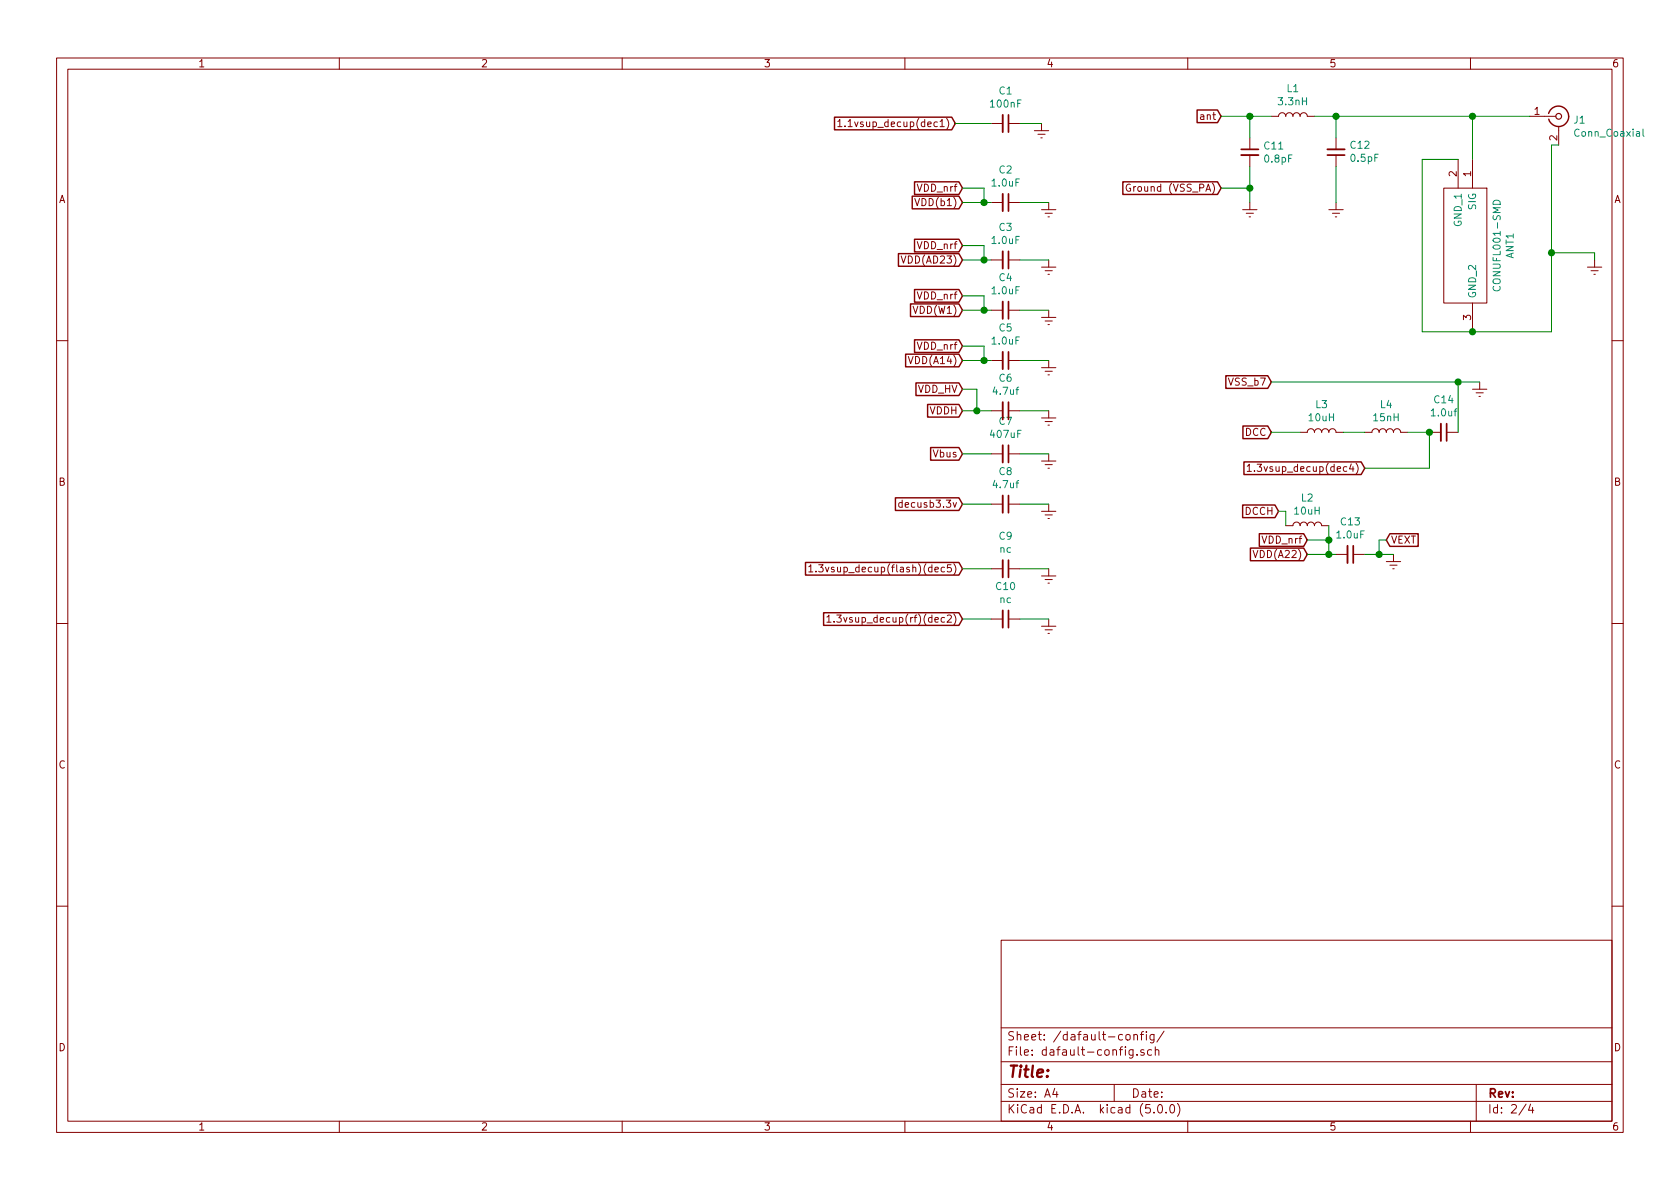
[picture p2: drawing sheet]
EESchema Schematic File Version 4
LIBS:hat-cache
EELAYER 26 0
EELAYER END
$Descr A4 11693 8268
encoding utf-8
Sheet 2 4
Title ""
Date ""
Rev ""
Comp ""
Comment1 ""
Comment2 ""
Comment3 ""
Comment4 ""
$EndDescr
Text GLabel 6700 1800 0    50   Input ~ 0
VDD(AD23)
Text GLabel 6700 2700 0    50   Input ~ 0
VDD_HV
Text GLabel 8900 3550 0    50   Input ~ 0
DCCH
$Comp
L Device:C_Small C?
U 1 1
P 7000 850
AR Path="/5CC155B9" Ref="C?"  Part="1" 
AR Path="/5C9FDFE4/5CC155B9" Ref="C1"  Part="1" 
F 0 "C1" V 6771 850 50  0000 C CNN
F 1 "100nF" V 6862 850 50  0000 C CNN
F 2 "Capacitor_SMD:C_0805_2012Metric_Pad1.15x1.40mm_HandSolder" H 7000 850 50  0001 C CNN
F 3 "~" H 7000 850 50  0001 C CNN
	1    7000 850 
	0    1    1    0   
$EndComp
$Comp
L Device:C_Small C?
U 1 1
P 7000 1400
AR Path="/5CC155E6" Ref="C?"  Part="1" 
AR Path="/5C9FDFE4/5CC155E6" Ref="C2"  Part="1" 
F 0 "C2" V 6771 1400 50  0000 C CNN
F 1 "1.0uF" V 6862 1400 50  0000 C CNN
F 2 "Capacitor_SMD:C_0805_2012Metric_Pad1.15x1.40mm_HandSolder" H 7000 1400 50  0001 C CNN
F 3 "~" H 7000 1400 50  0001 C CNN
	1    7000 1400
	0    1    1    0   
$EndComp
$Comp
L Device:C_Small C?
U 1 1
P 7000 3150
AR Path="/5CC15601" Ref="C?"  Part="1" 
AR Path="/5C9FDFE4/5CC15601" Ref="C7"  Part="1" 
F 0 "C7" V 6771 3150 50  0000 C CNN
F 1 "407uF" V 6862 3150 50  0000 C CNN
F 2 "Capacitor_SMD:C_0805_2012Metric_Pad1.15x1.40mm_HandSolder" H 7000 3150 50  0001 C CNN
F 3 "~" H 7000 3150 50  0001 C CNN
	1    7000 3150
	0    1    1    0   
$EndComp
$Comp
L Device:C_Small C?
U 1 1
P 9300 1050
AR Path="/5CC1560F" Ref="C?"  Part="1" 
AR Path="/5C9FDFE4/5CC1560F" Ref="C12"  Part="1" 
F 0 "C12" H 9208 1004 50  0000 R CNN
F 1 "0.5pF" H 9208 1095 50  0000 R CNN
F 2 "Capacitor_SMD:C_0805_2012Metric_Pad1.15x1.40mm_HandSolder" H 9300 1050 50  0001 C CNN
F 3 "~" H 9300 1050 50  0001 C CNN
	1    9300 1050
	-1   0    0    1   
$EndComp
$Comp
L Device:C_Small C?
U 1 1
P 8700 1050
AR Path="/5CC1562A" Ref="C?"  Part="1" 
AR Path="/5C9FDFE4/5CC1562A" Ref="C11"  Part="1" 
F 0 "C11" H 8792 1096 50  0000 L CNN
F 1 "0.8pF" H 8792 1005 50  0000 L CNN
F 2 "Capacitor_SMD:C_0805_2012Metric_Pad1.15x1.40mm_HandSolder" H 8700 1050 50  0001 C CNN
F 3 "~" H 8700 1050 50  0001 C CNN
	1    8700 1050
	1    0    0    -1  
$EndComp
$Comp
L Device:C_Small C?
U 1 1
P 10050 3000
AR Path="/5CC15663" Ref="C?"  Part="1" 
AR Path="/5C9FDFE4/5CC15663" Ref="C14"  Part="1" 
F 0 "C14" V 9821 3000 50  0000 C CNN
F 1 "1.0uf" V 9912 3000 50  0000 C CNN
F 2 "Capacitor_SMD:C_0805_2012Metric_Pad1.15x1.40mm_HandSolder" H 10050 3000 50  0001 C CNN
F 3 "~" H 10050 3000 50  0001 C CNN
	1    10050 3000
	0    1    1    0   
$EndComp
$Comp
L Device:C_Small C?
U 1 1
P 7000 2850
AR Path="/5CC15676" Ref="C?"  Part="1" 
AR Path="/5C9FDFE4/5CC15676" Ref="C6"  Part="1" 
F 0 "C6" V 6771 2850 50  0000 C CNN
F 1 "4.7uf" V 6862 2850 50  0000 C CNN
F 2 "Capacitor_SMD:C_0805_2012Metric_Pad1.15x1.40mm_HandSolder" H 7000 2850 50  0001 C CNN
F 3 "~" H 7000 2850 50  0001 C CNN
	1    7000 2850
	0    1    1    0   
$EndComp
$Comp
L Device:C_Small C?
U 1 1
P 7000 4300
AR Path="/5CC1568C" Ref="C?"  Part="1" 
AR Path="/5C9FDFE4/5CC1568C" Ref="C10"  Part="1" 
F 0 "C10" V 6771 4300 50  0000 C CNN
F 1 "nc" V 6862 4300 50  0000 C CNN
F 2 "Capacitor_SMD:C_0805_2012Metric_Pad1.15x1.40mm_HandSolder" H 7000 4300 50  0001 C CNN
F 3 "~" H 7000 4300 50  0001 C CNN
	1    7000 4300
	0    1    1    0   
$EndComp
$Comp
L Device:C_Small C?
U 1 1
P 7000 3950
AR Path="/5CC156A1" Ref="C?"  Part="1" 
AR Path="/5C9FDFE4/5CC156A1" Ref="C9"  Part="1" 
F 0 "C9" V 6771 3950 50  0000 C CNN
F 1 "nc" V 6862 3950 50  0000 C CNN
F 2 "Capacitor_SMD:C_0805_2012Metric_Pad1.15x1.40mm_HandSolder" H 7000 3950 50  0001 C CNN
F 3 "~" H 7000 3950 50  0001 C CNN
	1    7000 3950
	0    1    1    0   
$EndComp
$Comp
L Device:C_Small C?
U 1 1
P 7000 3500
AR Path="/5CC156D1" Ref="C?"  Part="1" 
AR Path="/5C9FDFE4/5CC156D1" Ref="C8"  Part="1" 
F 0 "C8" V 6771 3500 50  0000 C CNN
F 1 "4.7uf" V 6862 3500 50  0000 C CNN
F 2 "Capacitor_SMD:C_0805_2012Metric_Pad1.15x1.40mm_HandSolder" H 7000 3500 50  0001 C CNN
F 3 "~" H 7000 3500 50  0001 C CNN
	1    7000 3500
	0    1    1    0   
$EndComp
$Comp
L power:Earth #PWR0101
U 1 1
P 7250 850
F 0 "#PWR0101" H 7250 600 50  0001 C CNN
F 1 "Earth" H 7250 700 50  0001 C CNN
F 2 "" H 7250 850 50  0001 C CNN
F 3 "~" H 7250 850 50  0001 C CNN
	1    7250 850 
	1    0    0    -1  
$EndComp
$Comp
L power:Earth #PWR0102
U 1 1
P 7300 1400
F 0 "#PWR0102" H 7300 1150 50  0001 C CNN
F 1 "Earth" H 7300 1250 50  0001 C CNN
F 2 "" H 7300 1400 50  0001 C CNN
F 3 "~" H 7300 1400 50  0001 C CNN
	1    7300 1400
	1    0    0    -1  
$EndComp
$Comp
L power:Earth #PWR0104
U 1 1
P 7300 2850
F 0 "#PWR0104" H 7300 2600 50  0001 C CNN
F 1 "Earth" H 7300 2700 50  0001 C CNN
F 2 "" H 7300 2850 50  0001 C CNN
F 3 "~" H 7300 2850 50  0001 C CNN
	1    7300 2850
	1    0    0    -1  
$EndComp
$Comp
L power:Earth #PWR0106
U 1 1
P 7300 4300
F 0 "#PWR0106" H 7300 4050 50  0001 C CNN
F 1 "Earth" H 7300 4150 50  0001 C CNN
F 2 "" H 7300 4300 50  0001 C CNN
F 3 "~" H 7300 4300 50  0001 C CNN
	1    7300 4300
	1    0    0    -1  
$EndComp
$Comp
L power:Earth #PWR0107
U 1 1
P 9300 1400
F 0 "#PWR0107" H 9300 1150 50  0001 C CNN
F 1 "Earth" H 9300 1250 50  0001 C CNN
F 2 "" H 9300 1400 50  0001 C CNN
F 3 "~" H 9300 1400 50  0001 C CNN
	1    9300 1400
	1    0    0    -1  
$EndComp
$Comp
L power:Earth #PWR0108
U 1 1
P 10300 2650
F 0 "#PWR0108" H 10300 2400 50  0001 C CNN
F 1 "Earth" H 10300 2500 50  0001 C CNN
F 2 "" H 10300 2650 50  0001 C CNN
F 3 "~" H 10300 2650 50  0001 C CNN
	1    10300 2650
	1    0    0    -1  
$EndComp
$Comp
L power:Earth #PWR0109
U 1 1
P 7300 3500
F 0 "#PWR0109" H 7300 3250 50  0001 C CNN
F 1 "Earth" H 7300 3350 50  0001 C CNN
F 2 "" H 7300 3500 50  0001 C CNN
F 3 "~" H 7300 3500 50  0001 C CNN
	1    7300 3500
	1    0    0    -1  
$EndComp
$Comp
L power:Earth #PWR0110
U 1 1
P 9700 3850
F 0 "#PWR0110" H 9700 3600 50  0001 C CNN
F 1 "Earth" H 9700 3700 50  0001 C CNN
F 2 "" H 9700 3850 50  0001 C CNN
F 3 "~" H 9700 3850 50  0001 C CNN
	1    9700 3850
	1    0    0    -1  
$EndComp
$Comp
L power:Earth #PWR0111
U 1 1
P 7300 2150
F 0 "#PWR0111" H 7300 1900 50  0001 C CNN
F 1 "Earth" H 7300 2000 50  0001 C CNN
F 2 "" H 7300 2150 50  0001 C CNN
F 3 "~" H 7300 2150 50  0001 C CNN
	1    7300 2150
	1    0    0    -1  
$EndComp
$Comp
L power:Earth #PWR0112
U 1 1
P 7300 1800
F 0 "#PWR0112" H 7300 1550 50  0001 C CNN
F 1 "Earth" H 7300 1650 50  0001 C CNN
F 2 "" H 7300 1800 50  0001 C CNN
F 3 "~" H 7300 1800 50  0001 C CNN
	1    7300 1800
	1    0    0    -1  
$EndComp
$Comp
L power:Earth #PWR0113
U 1 1
P 7300 3150
F 0 "#PWR0113" H 7300 2900 50  0001 C CNN
F 1 "Earth" H 7300 3000 50  0001 C CNN
F 2 "" H 7300 3150 50  0001 C CNN
F 3 "~" H 7300 3150 50  0001 C CNN
	1    7300 3150
	1    0    0    -1  
$EndComp
$Comp
L power:Earth #PWR0114
U 1 1
P 8700 1400
F 0 "#PWR0114" H 8700 1150 50  0001 C CNN
F 1 "Earth" H 8700 1250 50  0001 C CNN
F 2 "" H 8700 1400 50  0001 C CNN
F 3 "~" H 8700 1400 50  0001 C CNN
	1    8700 1400
	1    0    0    -1  
$EndComp
$Comp
L power:Earth #PWR0115
U 1 1
P 7300 3950
F 0 "#PWR0115" H 7300 3700 50  0001 C CNN
F 1 "Earth" H 7300 3800 50  0001 C CNN
F 2 "" H 7300 3950 50  0001 C CNN
F 3 "~" H 7300 3950 50  0001 C CNN
	1    7300 3950
	1    0    0    -1  
$EndComp
Text GLabel 6650 850  0    50   Input ~ 0
1.1vsup_decup(dec1)
Text GLabel 6700 1400 0    50   Input ~ 0
VDD(b1)
Text GLabel 9100 3850 0    50   Input ~ 0
VDD(A22)
Text GLabel 6700 2150 0    50   Input ~ 0
VDD(W1)
$Comp
L Device:C_Small C?
U 1 1
P 7000 1800
AR Path="/5CC5F901" Ref="C?"  Part="1" 
AR Path="/5C9FDFE4/5CC5F901" Ref="C3"  Part="1" 
F 0 "C3" V 6771 1800 50  0000 C CNN
F 1 "1.0uF" V 6862 1800 50  0000 C CNN
F 2 "Capacitor_SMD:C_0805_2012Metric_Pad1.15x1.40mm_HandSolder" H 7000 1800 50  0001 C CNN
F 3 "~" H 7000 1800 50  0001 C CNN
	1    7000 1800
	0    1    1    0   
$EndComp
$Comp
L Device:C_Small C?
U 1 1
P 7000 2150
AR Path="/5CC5F925" Ref="C?"  Part="1" 
AR Path="/5C9FDFE4/5CC5F925" Ref="C4"  Part="1" 
F 0 "C4" V 6771 2150 50  0000 C CNN
F 1 "1.0uF" V 6862 2150 50  0000 C CNN
F 2 "Capacitor_SMD:C_0805_2012Metric_Pad1.15x1.40mm_HandSolder" H 7000 2150 50  0001 C CNN
F 3 "~" H 7000 2150 50  0001 C CNN
	1    7000 2150
	0    1    1    0   
$EndComp
$Comp
L Device:C_Small C?
U 1 1
P 9400 3850
AR Path="/5CC5F94E" Ref="C?"  Part="1" 
AR Path="/5C9FDFE4/5CC5F94E" Ref="C13"  Part="1" 
F 0 "C13" V 9171 3850 50  0000 C CNN
F 1 "1.0uF" V 9262 3850 50  0000 C CNN
F 2 "Capacitor_SMD:C_0805_2012Metric_Pad1.15x1.40mm_HandSolder" H 9400 3850 50  0001 C CNN
F 3 "~" H 9400 3850 50  0001 C CNN
	1    9400 3850
	0    1    1    0   
$EndComp
Wire Wire Line
	6700 1400 6850 1400
Wire Wire Line
	7100 1400 7300 1400
Wire Wire Line
	6700 1800 6850 1800
Wire Wire Line
	7100 1800 7300 1800
Wire Wire Line
	7300 2150 7100 2150
Wire Wire Line
	6900 2150 6850 2150
Wire Wire Line
	9100 3850 9250 3850
Wire Wire Line
	9500 3850 9600 3850
Wire Wire Line
	6650 850  6900 850 
Wire Wire Line
	7100 850  7250 850 
Text GLabel 9100 3750 0    50   Input ~ 0
VDD_nrf
Text GLabel 6700 2050 0    50   Input ~ 0
VDD_nrf
Text GLabel 6700 1700 0    50   Input ~ 0
VDD_nrf
Text GLabel 6700 1300 0    50   Input ~ 0
VDD_nrf
Wire Wire Line
	6700 1300 6850 1300
Wire Wire Line
	6850 1300 6850 1400
Connection ~ 6850 1400
Wire Wire Line
	6850 1400 6900 1400
Wire Wire Line
	6700 1700 6850 1700
Wire Wire Line
	6850 1700 6850 1800
Connection ~ 6850 1800
Wire Wire Line
	6850 1800 6900 1800
Wire Wire Line
	6700 2050 6850 2050
Wire Wire Line
	6850 2050 6850 2150
Connection ~ 6850 2150
Wire Wire Line
	6850 2150 6700 2150
Wire Wire Line
	9100 3750 9250 3750
Wire Wire Line
	9250 3750 9250 3850
Connection ~ 9250 3850
Wire Wire Line
	9250 3850 9300 3850
Text GLabel 6700 3950 0    50   Input ~ 0
1.3vsup_decup(flash)(dec5)
Wire Wire Line
	6900 3950 6700 3950
Wire Wire Line
	7100 3950 7300 3950
Text GLabel 8500 1300 0    50   Input ~ 0
Ground (VSS_PA)
Text GLabel 8500 800  0    50   Input ~ 0
ant
Wire Wire Line
	8500 1300 8700 1300
Wire Wire Line
	8700 1300 8700 1150
Wire Wire Line
	8700 1300 8700 1400
Connection ~ 8700 1300
Wire Wire Line
	9300 1150 9300 1400
$Comp
L Device:L L1
U 1 1
P 9000 800
F 0 "L1" V 9190 800 50  0000 C CNN
F 1 "3.3nH" V 9099 800 50  0000 C CNN
F 2 "Inductor_SMD:L_0805_2012Metric_Pad1.15x1.40mm_HandSolder" H 9000 800 50  0001 C CNN
F 3 "~" H 9000 800 50  0001 C CNN
	1    9000 800 
	0    -1   -1   0   
$EndComp
Wire Wire Line
	8500 800  8700 800 
Wire Wire Line
	8700 950  8700 800 
Connection ~ 8700 800 
Wire Wire Line
	8700 800  8850 800 
Wire Wire Line
	9150 800  9300 800 
Wire Wire Line
	9300 800  9300 950 
Connection ~ 9300 800 
Text GLabel 6700 3150 0    50   Input ~ 0
Vbus
Text GLabel 6700 3500 0    50   Input ~ 0
decusb3.3v
Text GLabel 9500 3250 0    50   Input ~ 0
1.3vsup_decup(dec4)
Text GLabel 8850 3000 0    50   Input ~ 0
DCC
Text GLabel 8850 2650 0    50   Input ~ 0
VSS_b7
$Comp
L Device:L L3
U 1 1
P 9200 3000
F 0 "L3" V 9390 3000 50  0000 C CNN
F 1 "10uH" V 9299 3000 50  0000 C CNN
F 2 "Inductor_SMD:L_0805_2012Metric_Pad1.15x1.40mm_HandSolder" H 9200 3000 50  0001 C CNN
F 3 "~" H 9200 3000 50  0001 C CNN
	1    9200 3000
	0    -1   -1   0   
$EndComp
$Comp
L Device:L L4
U 1 1
P 9650 3000
F 0 "L4" V 9840 3000 50  0000 C CNN
F 1 "15nH" V 9749 3000 50  0000 C CNN
F 2 "Inductor_SMD:L_0805_2012Metric_Pad1.15x1.40mm_HandSolder" H 9650 3000 50  0001 C CNN
F 3 "~" H 9650 3000 50  0001 C CNN
	1    9650 3000
	0    -1   -1   0   
$EndComp
Wire Wire Line
	8850 3000 9050 3000
Wire Wire Line
	9350 3000 9500 3000
Wire Wire Line
	9950 3000 9800 3000
Wire Wire Line
	9950 3000 9950 3250
Connection ~ 9950 3000
Wire Wire Line
	10150 3000 10150 2650
Wire Wire Line
	10150 2650 8850 2650
Wire Wire Line
	10300 2650 10150 2650
Connection ~ 10150 2650
Text GLabel 6700 4300 0    50   Input ~ 0
1.3vsup_decup(rf)(dec2)
Wire Wire Line
	9500 3250 9950 3250
Wire Wire Line
	7300 4300 7100 4300
Wire Wire Line
	6900 4300 6700 4300
$Comp
L power:Earth #PWR0116
U 1 1
P 7300 2500
F 0 "#PWR0116" H 7300 2250 50  0001 C CNN
F 1 "Earth" H 7300 2350 50  0001 C CNN
F 2 "" H 7300 2500 50  0001 C CNN
F 3 "~" H 7300 2500 50  0001 C CNN
	1    7300 2500
	1    0    0    -1  
$EndComp
Text GLabel 6700 2500 0    50   Input ~ 0
VDD(A14)
$Comp
L Device:C_Small C?
U 1 1
P 7000 2500
AR Path="/5CC9F77D" Ref="C?"  Part="1" 
AR Path="/5C9FDFE4/5CC9F77D" Ref="C5"  Part="1" 
F 0 "C5" V 6771 2500 50  0000 C CNN
F 1 "1.0uF" V 6862 2500 50  0000 C CNN
F 2 "Capacitor_SMD:C_0805_2012Metric_Pad1.15x1.40mm_HandSolder" H 7000 2500 50  0001 C CNN
F 3 "~" H 7000 2500 50  0001 C CNN
	1    7000 2500
	0    1    1    0   
$EndComp
Wire Wire Line
	6700 2500 6850 2500
Text GLabel 6700 2400 0    50   Input ~ 0
VDD_nrf
Wire Wire Line
	6700 2400 6850 2400
Wire Wire Line
	6850 2400 6850 2500
Connection ~ 6850 2500
Wire Wire Line
	6850 2500 6900 2500
Text GLabel 9650 3750 2    50   Input ~ 0
VEXT
Wire Wire Line
	7100 2500 7300 2500
Wire Wire Line
	9650 3750 9600 3750
Wire Wire Line
	9600 3750 9600 3850
Connection ~ 9600 3850
Wire Wire Line
	9600 3850 9700 3850
$Comp
L Device:L L2
U 1 1
P 9100 3650
F 0 "L2" V 9290 3650 50  0000 C CNN
F 1 "10uH" V 9199 3650 50  0000 C CNN
F 2 "Inductor_SMD:L_0805_2012Metric_Pad1.15x1.40mm_HandSolder" H 9100 3650 50  0001 C CNN
F 3 "~" H 9100 3650 50  0001 C CNN
	1    9100 3650
	0    -1   -1   0   
$EndComp
Wire Wire Line
	8900 3550 8950 3550
Wire Wire Line
	8950 3550 8950 3650
Wire Wire Line
	9250 3650 9250 3750
Connection ~ 9250 3750
Wire Wire Line
	7100 2850 7300 2850
Wire Wire Line
	7100 3500 7300 3500
Wire Wire Line
	7100 3150 7300 3150
Wire Wire Line
	6900 3150 6700 3150
Wire Wire Line
	6900 3500 6700 3500
Text GLabel 6700 2850 0    50   Input ~ 0
VDDH
Wire Wire Line
	6900 2850 6800 2850
Wire Wire Line
	6700 2700 6800 2700
Wire Wire Line
	6800 2700 6800 2850
Connection ~ 6800 2850
Wire Wire Line
	6800 2850 6700 2850
$Comp
L Connector:Conn_Coaxial J1
U 1 1
P 10850 800
F 0 "J1" H 10949 776 50  0000 L CNN
F 1 "Conn_Coaxial" H 10949 685 50  0000 L CNN
F 2 "Connector_Coaxial:SMA_Amphenol_132134-16_Vertical" H 10850 800 50  0001 C CNN
F 3 " ~" H 10850 800 50  0001 C CNN
	1    10850 800 
	1    0    0    -1  
$EndComp
$Comp
L power:Earth #PWR0103
U 1 1
P 11100 1800
F 0 "#PWR0103" H 11100 1550 50  0001 C CNN
F 1 "Earth" H 11100 1650 50  0001 C CNN
F 2 "" H 11100 1800 50  0001 C CNN
F 3 "~" H 11100 1800 50  0001 C CNN
	1    11100 1800
	1    0    0    -1  
$EndComp
Wire Wire Line
	11100 1750 11100 1800
$Comp
L SamacSys_Parts:CONUFL001-SMD ANT1
U 1 1
P 10250 1100
F 0 "ANT1" H 10850 1365 50  0000 C CNN
F 1 "CONUFL001-SMD" H 10850 1274 50  0000 C CNN
F 2 "SamacSys_Parts:CONUFL001-SMD" H 11300 1200 50  0001 L CNN
F 3 "https://componentsearchengine.com/Datasheets/1/CONUFL001-SMD.pdf" H 11300 1100 50  0001 L CNN
F 4 "RF Connectors / Coaxial Connectors U.FL Straight Surface Mount Jack" H 11300 1000 50  0001 L CNN "Description"
F 5 "" H 11300 900 50  0001 L CNN "Height"
F 6 "712-CONUFL001-SMD" H 11300 800 50  0001 L CNN "Mouser Part Number"
F 7 "https://www.mouser.com/Search/Refine.aspx?Keyword=712-CONUFL001-SMD" H 11300 700 50  0001 L CNN "Mouser Price/Stock"
F 8 "Linx Technologies" H 11300 600 50  0001 L CNN "Manufacturer_Name"
F 9 "CONUFL001-SMD" H 11300 500 50  0001 L CNN "Manufacturer_Part_Number"
	1    10250 1100
	0    1    1    0   
$EndComp
Wire Wire Line
	10150 1100 9900 1100
Wire Wire Line
	9900 1100 9900 2300
Wire Wire Line
	9900 2300 10250 2300
Wire Wire Line
	10250 2300 10800 2300
Wire Wire Line
	10800 2300 10800 1750
Wire Wire Line
	10800 1750 11100 1750
Connection ~ 10250 2300
Wire Wire Line
	10800 1750 10800 1000
Wire Wire Line
	10800 1000 10850 1000
Connection ~ 10800 1750
Wire Wire Line
	9300 800  10250 800 
Wire Wire Line
	10250 1100 10250 800 
Connection ~ 10250 800 
Wire Wire Line
	10250 800  10650 800 
$EndSCHEMATC
